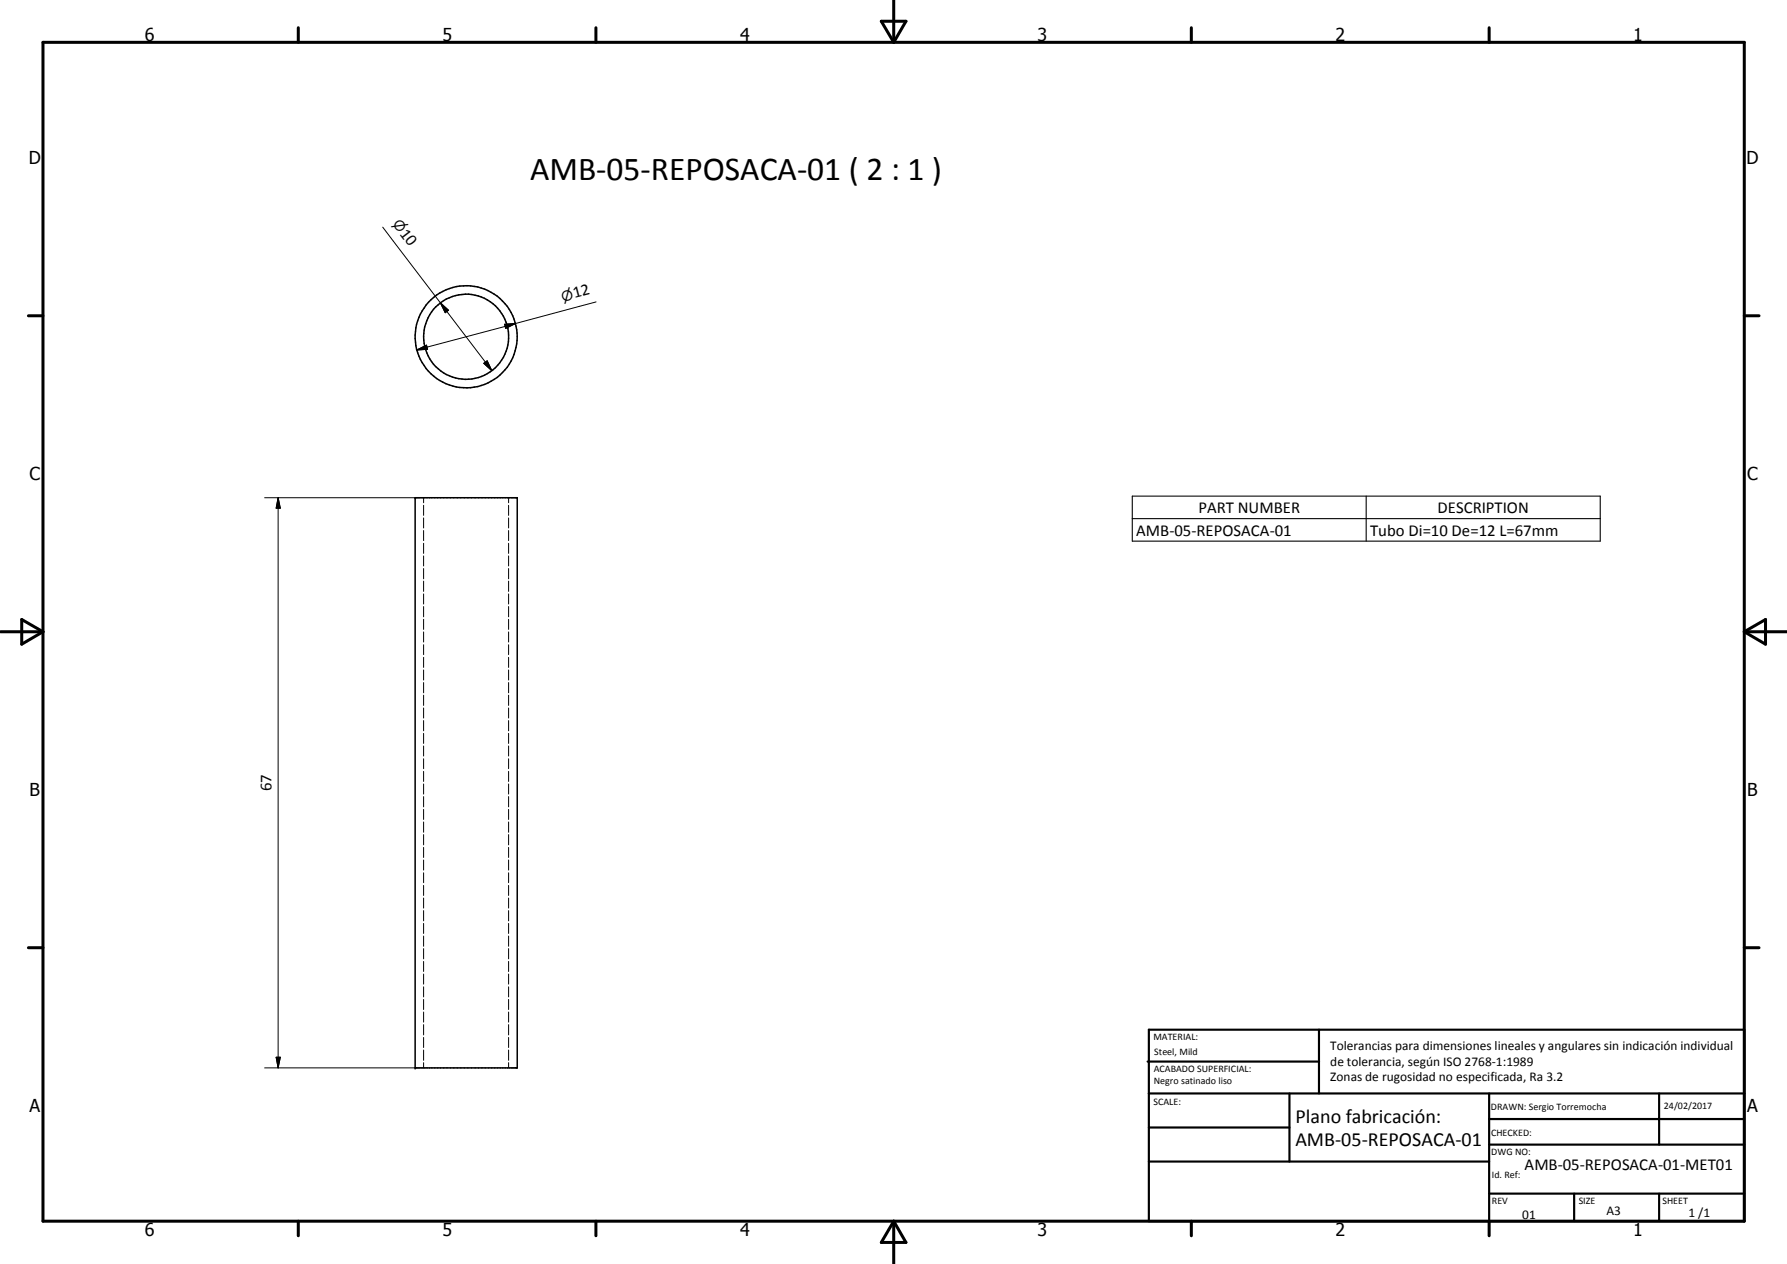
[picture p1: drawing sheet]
<svg xmlns="http://www.w3.org/2000/svg" width="420mm" height="297mm" viewBox="0 0 420 297" stroke-linecap="round" stroke-linejoin="round" font-family="sans-serif">
<g fill="none" stroke="#000" stroke-width=".35">
<path d="M97.6 117h24v134h-24z"/>
<circle cx="109.6" cy="79.1" r="12"/>
<circle cx="109.6" cy="79.1" r="10"/>
</g>
<g fill="#000">
<circle cx="97.6" cy="117" r=".18"/>
<circle cx="97.6" cy="251" r=".18"/>
</g>
<g fill="none" stroke="#000" stroke-width=".24">
<path d="M90 53.4l13.5 17.8M103.5 71.2l1.9 1.7-.7 .6zM103.5 71.2l12.1 15.9M118.6 76.2l2.6-.2-2.3 1.2zM121.2 76l-23.2 6.3M140.2 71l-19 5M98 82.3l2.3-1.2 .2 1zM113.7 85.4l.8-.6 1.1 2.3zM62.2 117h35.4M65.4 117l.5 2.4h-1zM65.4 117v134M99.6 117v1.2"/>
<path d="M99.6 118.7v2.4M119.6 117v1.2M119.6 118.7v2.4M99.6 121.7v2.4M99.6 124.7v2.3M99.6 127.7v2.3M99.6 130.6v2.4M99.6 133.6v2.4M99.6 136.6v2.4M99.6 139.6v2.3M119.6 121.7v2.4M119.6 124.7v2.3"/>
<path d="M119.6 127.7v2.3M119.6 130.6v2.4M119.6 133.6v2.4M119.6 136.6v2.4M119.6 139.6v2.3M99.6 142.5v2.4M99.6 145.5v2.4M99.6 148.5v2.4M99.6 151.5v2.3M99.6 154.5v2.3M99.6 157.4v2.4M119.6 142.5v2.4"/>
<path d="M119.6 145.5v2.4M119.6 148.5v2.4M119.6 151.5v2.3M119.6 154.5v2.3M119.6 157.4v2.4M99.6 160.4v2.4M99.6 163.4v2.4M99.6 166.4v2.3M99.6 169.3v2.4M99.6 172.3v2.4M99.6 175.3v2.4M99.6 178.3v2.3"/>
<path d="M119.6 160.4v2.4M119.6 163.4v2.4M119.6 166.4v2.3M119.6 169.3v2.4M119.6 172.3v2.4M119.6 175.3v2.4M119.6 178.3v2.3M99.6 181.3v2.3M99.6 184.2v2.4M99.6 187.2v2.4M99.6 190.2v2.4M99.6 193.2v2.4"/>
<path d="M99.6 196.1v2.4M99.6 199.1v2.4M119.6 181.3v2.3M119.6 184.2v2.4M119.6 187.2v2.4M119.6 190.2v2.4M119.6 193.2v2.4M119.6 196.1v2.4M119.6 199.1v2.4M99.6 202.1v2.4M99.6 205.1v2.3M99.6 208.1v2.3"/>
<path d="M99.6 211v2.4M99.6 214v2.4M99.6 217v2.4M99.6 220v2.4M119.6 202.1v2.4M119.6 205.1v2.3M119.6 208.1v2.3M119.6 211v2.4M119.6 214v2.4M119.6 217v2.4M119.6 220v2.4M99.6 222.9v2.4"/>
<path d="M99.6 225.9v2.4M99.6 228.9v2.4M99.6 231.9v2.4M99.6 234.9v2.3M99.6 237.8v2.4M119.6 222.9v2.4M119.6 225.9v2.4M119.6 228.9v2.4M119.6 231.9v2.4M119.6 234.9v2.3M119.6 237.8v2.4M62.2 251h35.4"/>
<path d="M64.9 248.5h1l-.5 2.5zM99.6 240.8v2.4M99.6 243.8v2.4M99.6 246.8v2.4M99.6 249.7v1.3M119.6 240.8v2.4M119.6 243.8v2.4M119.6 246.8v2.4M119.6 249.7v1.3"/>
</g>
<g fill="none" stroke="#000" stroke-width=".71">
<path d="M10.1 9.9h400v277.1h-400zM70.1 6.5v3.4M140.1 6.5v3.4M207.2 5h5.8l-2.9 4.9zM210.1 0v9.9M280.1 6.5v3.4M350.1 6.5v3.4M6.7 74.2h3.4M410.1 74.2h3.5M.1 148.5h10M5.1 145.6l5 2.9-5 2.9zM410.1 148.5h10"/>
<path d="M410.1 148.5l5-2.9v5.8zM6.7 222.7h3.4M410.1 222.7h3.5M70.1 287v3.4M140.1 287v3.4M210.1 287v10M210.1 287l2.9 5h-5.8zM280.1 287v3.4M350.1 287v3.4"/>
</g>
<g fill="none" stroke="#000" stroke-width=".51">
<path d="M269.8 249.5h40.3M270.1 242h140v45h-140zM270.1 257h140M303.2 257v16M310.1 242v15M350.1 257v30M390.1 257v12M270.1 265h33.1M270.1 273h80M350.1 269h60M350.1 263h60M350.1 280.5h60"/>
<path d="M370.1 280.5v6.5M390.1 280.5v6.5"/>
</g>
<path d="M266.2 116.6h110v10.6h-110zM321.2 116.6v10.6M266.2 121.9h110" fill="none" stroke="#000" stroke-width=".25"/>
<path d="M103.5 71.2l1.9 1.7-.7 .6zM118.6 76.2l2.6-.2-2.3 1.2zM98 82.3l2.3-1.2 .2 1zM113.7 85.4l.8-.6 1.1 2.3zM65.4 117l.5 2.4h-1zM64.9 248.5h1l-.5 2.5z" fill="#000"/>
<text font-size="7.9" x="124.7" y="42.2">AMB-05-REPOSACA-01 ( 2 : 1 )</text>
<g font-size="4.7">
<text x="304.6" y="263.9">Plano fabricación:</text>
<text x="304.6" y="269.3">AMB-05-REPOSACA-01</text>
</g>
<g font-size="4.2">
<text x="34" y="9.6">6</text>
<text x="104" y="9.6">5</text>
<text x="174" y="9.6">4</text>
<text x="244" y="9.6">3</text>
<text x="314" y="9.6">2</text>
<text x="384" y="9.6">1</text>
<text x="6.8" y="38.7">D</text>
<text x="410.6" y="38.7">D</text>
<text x="7" y="112.9">C</text>
<text x="410.8" y="112.9">C</text>
<text x="7" y="187.1">B</text>
<text x="410.8" y="187.1">B</text>
<text x="7" y="261.4">A</text>
<text x="410.8" y="261.4">A</text>
<text x="34" y="290.4">6</text>
<text x="104" y="290.4">5</text>
<text x="174" y="290.4">4</text>
<text x="244" y="290.4">3</text>
<text x="314" y="290.4">2</text>
<text x="384" y="290.4">1</text>
</g>
<g font-size="3.9">
<text x="93.9" y="54.9" transform="rotate(53 93.9 54.9)">10</text>
<text x="135.1" y="70.1" transform="rotate(-15 135.1 70.1)">12</text>
<text x="267.2" y="125.9">AMB-05-REPOSACA-01</text>
<text x="281.8" y="120.5">PART NUMBER</text>
<text x="322.1" y="125.9">Tubo Di=10 De=12 L=67mm</text>
<text x="338" y="120.5">DESCRIPTION</text>
<text x="63.9" y="185.9" transform="rotate(-90 63.9 185.9)">67</text>
<text x="358.5" y="275">AMB-05-REPOSACA-01-MET01</text>
</g>
<g font-size="3.3">
<text x="92.2" y="52.7" transform="rotate(53 92.2 52.7)">n</text>
<text x="132.3" y="70.9" transform="rotate(-15 132.3 70.9)">n</text>
</g>
<g font-size="3.1">
<text x="312.7" y="246.8">Tolerancias para dimensiones lineales y angulares sin indicación individual</text>
<text x="312.7" y="250.4">de tolerancia, según ISO 2768-1:1989</text>
<text x="312.7" y="254">Zonas de rugosidad no especificada, Ra 3.2</text>
<text x="357.9" y="286.4">01</text>
<text x="377.7" y="285.6">A3</text>
<text x="397" y="285.9">1 /1</text>
</g>
<g font-size="2.4">
<text x="271.2" y="244.4">MATERIAL:</text>
<text x="271.3" y="252">ACABADO SUPERFICIAL:</text>
<text x="271.4" y="247.9">Steel, Mild</text>
<text x="271.3" y="254.6">Negro satinado liso</text>
<text x="271.2" y="259.7">SCALE:</text>
<text x="350.6" y="260.8">DRAWN: Sergio Torremocha</text>
<text x="391.2" y="260.6">24/02/2017</text>
<text x="350.6" y="267">CHECKED:</text>
<text x="350.6" y="271.4">DWG NO:</text>
<text x="350.8" y="276.9">Id. Ref:</text>
<text x="350.8" y="282.8">REV</text>
<text x="371.2" y="282.9">SIZE</text>
<text x="390.9" y="282.9">SHEET</text>
</g>
</svg>
